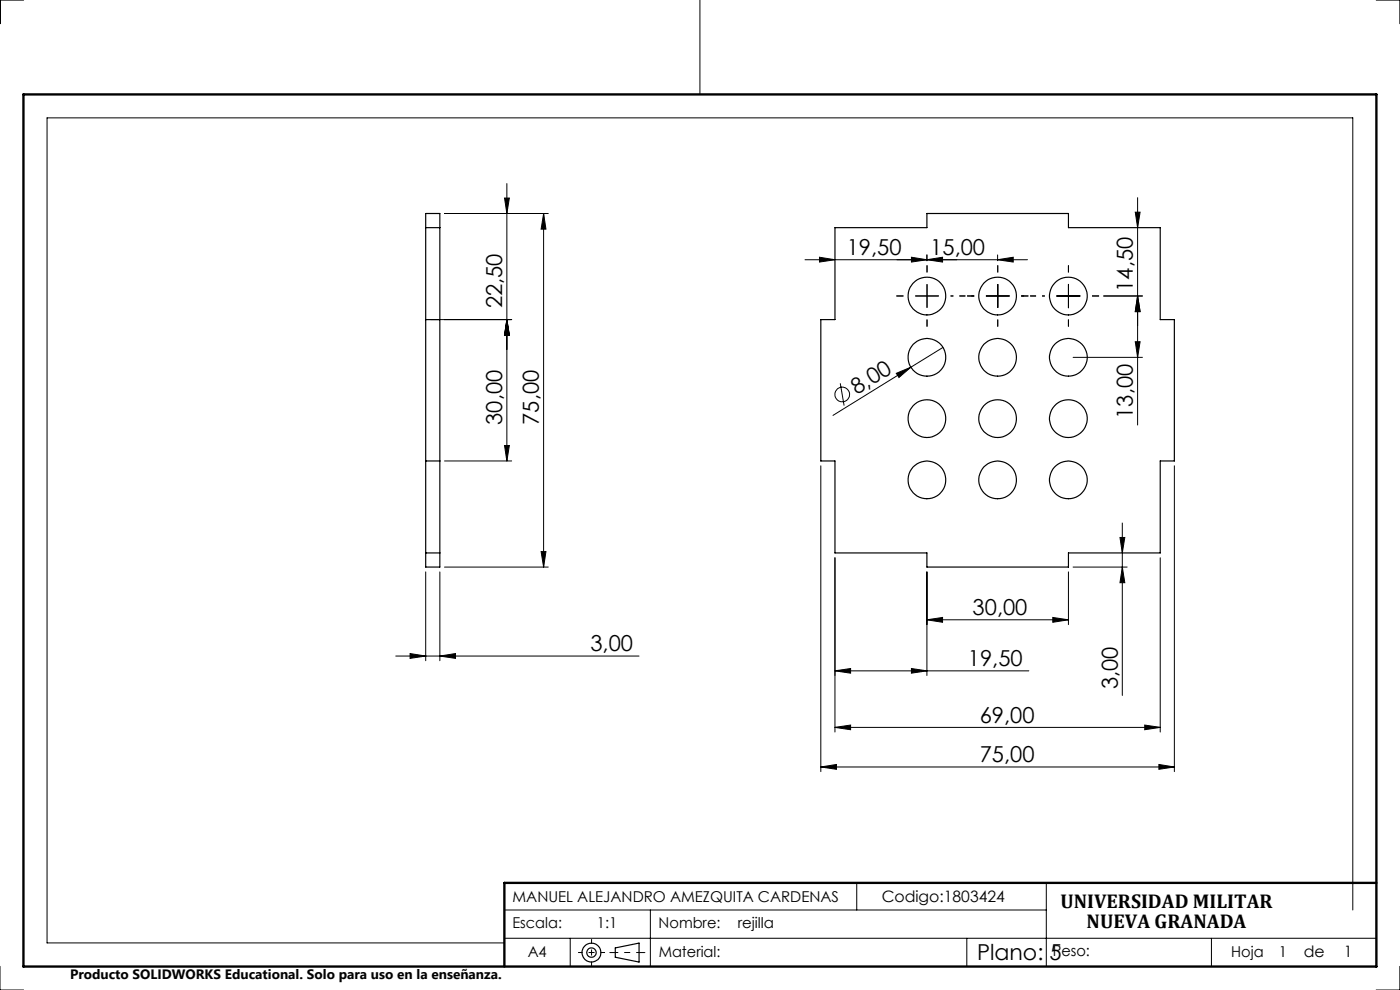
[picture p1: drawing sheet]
<svg xmlns="http://www.w3.org/2000/svg" width="297mm" height="210mm" viewBox="0 0 297 210" stroke-linecap="round" stroke-linejoin="round" font-family="sans-serif">
<g fill="none" stroke="#000" stroke-width=".25">
<path d="M90.3 48.3h3M90.3 45.3h3v75h-3zM177.1 48.3h19.5v-3h30.1v3h19.4v19.5h3v30h-3v19.5h-19.4v3h-30.1v-3h-19.5v-19.5h-3v-30h3zM90.3 67.8h3M90.3 97.8h3M90.3 117.3h3M130.5 201.1l5.1-1v4l-5.1-1z"/>
<circle cx="196.6" cy="75.8" r="4"/>
<circle cx="196.7" cy="62.8" r="4"/>
<circle cx="211.6" cy="75.8" r="4"/>
<circle cx="211.6" cy="62.8" r="4"/>
<circle cx="226.6" cy="75.8" r="4"/>
<circle cx="226.6" cy="62.8" r="4"/>
<circle cx="196.7" cy="88.8" r="4"/>
<circle cx="211.6" cy="88.8" r="4"/>
<circle cx="226.6" cy="88.8" r="4"/>
<circle cx="196.6" cy="101.8" r="4"/>
<circle cx="211.6" cy="101.8" r="4"/>
<circle cx="226.6" cy="101.8" r="4"/>
<circle cx="125.5" cy="202.1" r="2"/>
<circle cx="125.5" cy="202.1" r="1"/>
</g>
<g fill="none" stroke="#000" stroke-width=".21">
<path d="M5 0h-5v5M148.5 0v20M292 0h5v5M107.5 38.9v58.9M94.3 45.3h22M107 42h1.1l-.6 3.3zM115.3 45.3l.5 3.3h-1zM115.3 45.3v75M170.8 55.1h47.2M173.8 54.6l3.3 .5-3.3 .5zM193.4 54.6l3.2 .5-3.2 .5zM196.6 55.1l3.4-.5v1z"/>
<path d="M196.6 54.1v1.2M211.6 55.1l3.3-.5v1zM211.6 54.1v1.2M240.8 45h1.1l-.6 3.3zM241.3 41.9v48.3M91.3 67.8h17.2M107.5 67.8l.6 3.3h-1.1zM190.1 79.2l3.2-1.3-2.6 2.2zM200.1 73.7l-23.4 14.4M224.2 62.8h4.9M226.7 60.3v5M227.6 75.8h14.8"/>
<path d="M234.1 62.8h8.3M240.8 72.5h1.1l-.6 3.3zM241.3 62.8l.6 3.3h-1.1zM94.3 97.8h14.2M107 94.5h1.1l-.6 3.3zM174.1 98.8v64.9M178.3 81.3l.8 4.7M249.1 98.8v64.9M114.8 117h1l-.5 3.3zM177.1 118.3v37M237.6 114h1l-.5 3.3zM238.1 110.9v36.6"/>
<path d="M246.1 118.3v37M84 139.2h51.6M87 138.6l3.3 .6-3.3 .5zM90.3 121.3v18.9M93.3 139.2l3.3-.6v1.1zM93.3 121.3v18.9M94.3 120.3h22M196.6 131.5l3.4-.5v1zM196.6 121.3v22M196.6 131.5h30.1M223.3 131l3.4 .5-3.4 .5zM226.7 121.3v11.2"/>
<path d="M227.6 120.3h11.5M238.1 120.3l.5 3.3h-1zM177.1 142.3l3.3-.5v1zM177.1 154.3l3.3-.5v1zM177.1 142.3h41.2M177.1 154.3h69M193.4 141.8l3.2 .5-3.2 .5zM242.9 153.8l3.2 .5-3.2 .5zM174.1 162.7l3.3-.5v1zM174.1 162.7h75M245.9 162.2l3.2 .5-3.2 .5zM107 199h185"/>
<path d="M107 193h115M121 199v6M138 193v12M181.8 187.3v5.7M205.1 199v6M222 187.3v17.7M257 199v6M287 193v-168h-277v175h97M292 187.3v17.7M0 205v5h5M129.4 202.1h1.1M135.6 202.1h1.2"/>
<path d="M297 205v5h-5"/>
<circle cx="178.7" cy="83.7" r="1.55"/>
</g>
<g fill="none" stroke="#000" stroke-width=".21" stroke-dasharray="15.2 1.3 1.3 1.3" stroke-linecap="butt">
<path d="M196.7 57.8v-1.5M211.7 57.8v-1.5M226.7 57.8v-1.5M191.7 62.8h-1.5M196.7 62.8v-2.5M196.7 62.8h-2.5M196.7 62.8v2.5M196.7 62.8h2.5M196.7 67.8v1.5M206.7 62.8h-1.5M211.7 62.8v-2.5M211.7 62.8h-2.5"/>
<path d="M211.7 62.8v2.5M211.7 62.8h2.5M211.7 67.8v1.5M216.7 62.8h1.5M226.7 67.8v1.5M231.7 62.8h1.5"/>
</g>
<path d="M201.7 62.8h5M216.7 62.8h5M135.6 202h-5.1" fill="none" stroke="#000" stroke-width=".21" stroke-dasharray="15.2 1.3 1.3 1.3" stroke-dashoffset="14.6" stroke-linecap="butt"/>
<path d="M125.5 199.2v5.7M122.6 202h5.8" fill="none" stroke="#000" stroke-width=".21" stroke-dasharray="15.2 1.3 1.3 1.3" stroke-dashoffset="14.3" stroke-linecap="butt"/>
<path d="M5 20h287v185h-287zM292 187.3h-185v17.7" fill="none" stroke="#000" stroke-width=".5"/>
<g fill="#000">
<path d="M190.1 79.2l3.2-1.3-2.6 2.2z"/>
<path d="M196.6 55.1l3.4-.5v1zM173.8 54.6l3.3 .5-3.3 .5z"/>
<path d="M241.3 62.8l.6 3.3h-1.1zM240.8 72.5h1.1l-.6 3.3zM115.3 45.3l.5 3.3h-1zM114.8 117h1l-.5 3.3zM107.5 67.8l.6 3.3h-1.1zM107 94.5h1.1l-.6 3.3zM107 42h1.1l-.6 3.3zM107.5 67.8l.6 3.3h-1.1z"/>
<path d="M238.1 120.3l.5 3.3h-1zM237.6 114h1l-.5 3.3zM241.3 62.8l.6 3.3h-1.1zM240.8 45h1.1l-.6 3.3z"/>
<path d="M177.1 142.3l3.3-.5v1zM193.4 141.8l3.2 .5-3.2 .5zM196.6 131.5l3.4-.5v1zM223.3 131l3.4 .5-3.4 .5zM193.4 54.6l3.2 .5-3.2 .5zM211.6 55.1l3.3-.5v1zM87 138.6l3.3 .6-3.3 .5zM93.3 139.2l3.3-.6v1.1z"/>
<path d="M177.1 154.3l3.3-.5v1zM242.9 153.8l3.2 .5-3.2 .5z"/>
<path d="M174.1 162.7l3.3-.5v1zM245.9 162.2l3.2 .5-3.2 .5z"/>
</g>
<g font-size="4.7">
<text x="179.6" y="54.1">19,50</text>
<text x="197.4" y="54.1">15,00</text>
<text x="106.5" y="65.4" transform="rotate(-90 106.5 65.4)">22,50</text>
<text x="240.4" y="61.9" transform="rotate(-90 240.4 61.9)">14,50</text>
<text x="181.8" y="83.8" transform="rotate(-32 181.8 83.8)">8,00</text>
<text x="240.4" y="88.8" transform="rotate(-90 240.4 88.8)">13,00</text>
<text x="106.5" y="90.1" transform="rotate(-90 106.5 90.1)">30,00</text>
<text x="114.3" y="90.1" transform="rotate(-90 114.3 90.1)">75,00</text>
<text x="206.3" y="130.4">30,00</text>
<text x="125.3" y="138.1">3,00</text>
<text x="205.3" y="141.3">19,50</text>
<text x="237.1" y="146.2" transform="rotate(-90 237.1 146.2)">3,00</text>
<text x="207.8" y="153.3">69,00</text>
<text x="207.8" y="161.7">75,00</text>
<text x="207.3" y="203.5">Plano: 5</text>
</g>
<g font-size="4.2">
<text x="225" y="192.7">UNIVERSIDAD MILITAR</text>
<text x="230.5" y="196.9">NUEVA GRANADA</text>
</g>
<g font-size="3.3">
<text x="187" y="191.4">Codigo:1803424</text>
<text x="276.6" y="203">de</text>
<text x="285.1" y="203">1</text>
</g>
<g font-size="3.2">
<text x="108.7" y="191.4">MANUEL ALEJANDRO AMEZQUITA CARDENAS</text>
<text x="108.7" y="196.9">Escala:</text>
<text x="126.6" y="196.9">1:1</text>
<text x="139.7" y="196.9">Nombre:</text>
<text x="156.5" y="196.9">rejilla</text>
<text x="111.9" y="203.1">A4</text>
<text x="139.7" y="203.1">Material:</text>
<text x="223.3" y="202.8">Peso:</text>
<text x="261.2" y="203">Hoja</text>
<text x="271.3" y="203">1</text>
</g>
<text font-size="2.9" x="14.9" y="207.6">Producto SOLIDWORKS Educational. Solo para uso en la enseñanza.</text>
</svg>
